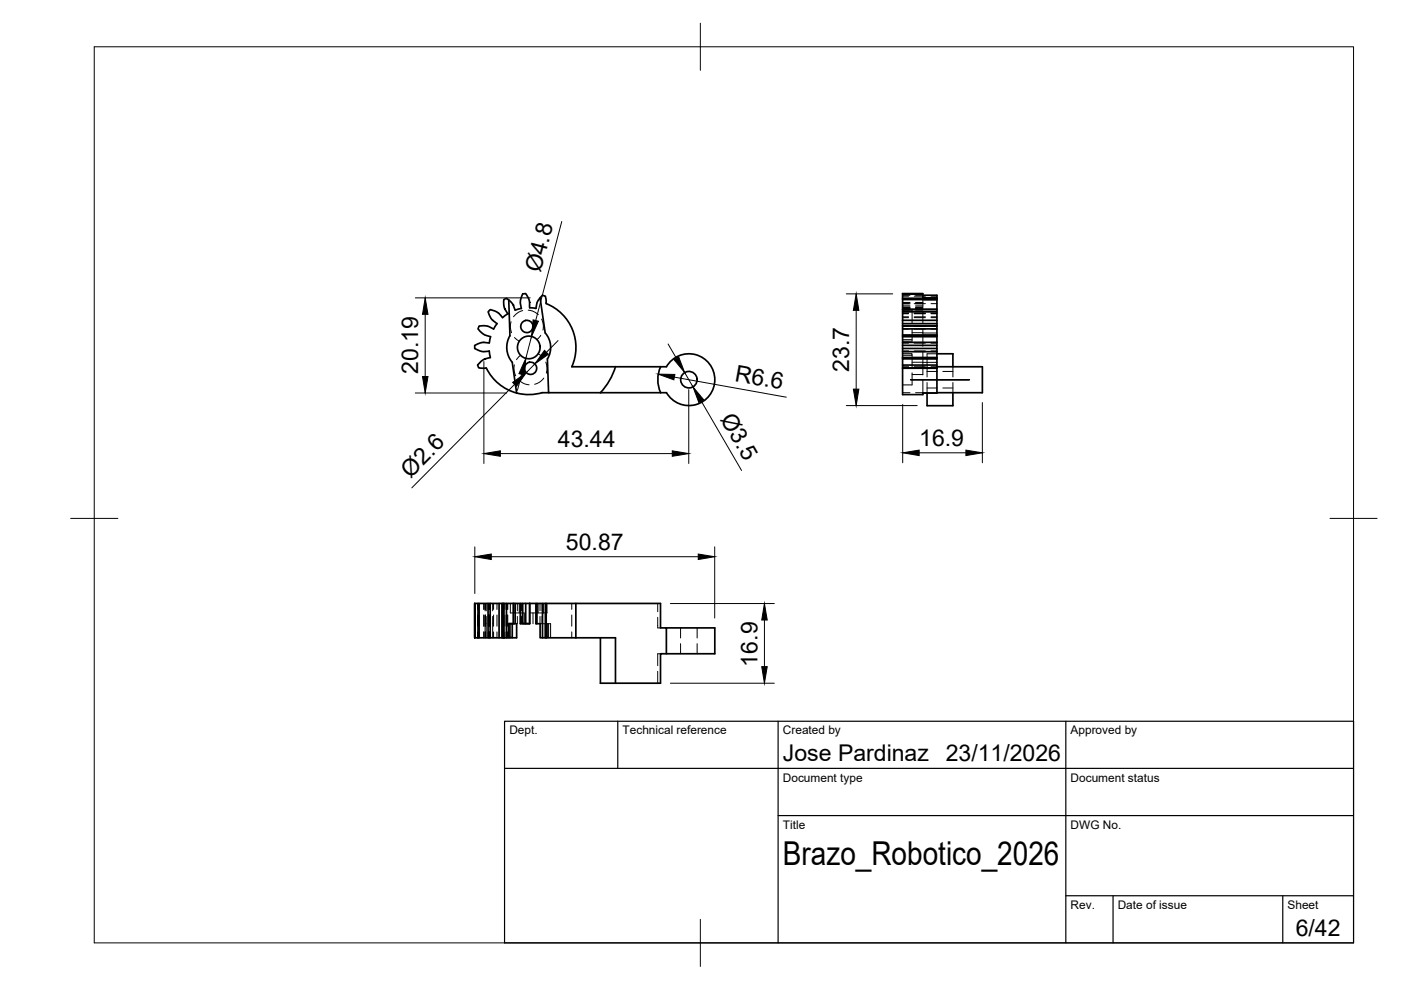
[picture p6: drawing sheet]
<svg xmlns="http://www.w3.org/2000/svg" width="297mm" height="210mm" viewBox="0 0 297 210" stroke-linecap="round" stroke-linejoin="round" font-family="sans-serif">
<!-- layer: Visible -->
<g fill="none" stroke="#000" stroke-width=".36">
<path d="M103.9 75.8l-1.3 .4-1.3 1.2 .2 .6h1.6a10.2 10.2 0 0 0 6.5 5.3M104.6 69.8l-1.3-.7h-1.7l-.3 .6 .8 .8 .8 .6 1.1 .3-.3 1.3-1.5-.1-1.6 .6v.7l1 .4 .8 .3 1.3-.2 .3 1.4M105.4 68.6l-1.2-1-.7-1.5 .4-.4 1.1 .3 .8 .5 .8 .8 1.1-.8-.7-1-.2-.8v-1.2l.6-.3 .5 .4 .2 7.6a4.9 4.9 0 0 0 .5 5.6l.9 6.5M105.4 68.6l-.7 1.2M107.9 63.6l.8 .9 .5 1.3 1.4-.4M114.5 63.2l-.6 .9-.3 1.3-1.3-.1v-1.3l-.3-.8-.5-1-.7 .1-.5 1.6 .2 1.5M114.7 62.9l.3-.3 .6 .2 .2 1.6a10 10 0 0 1 5.4 13.4h20.1a5.5 5.5 0 0 1 8.3-1.5 5.5 5.5 0 0 1 0 8.4 5.5 5.5 0 0 1-8.3-1.5l-25 .1-.2-7.2a4.6 4.6 0 0 0-.5-5.5l-1.1-7.4zM130.5 77.8a14 14 0 0 1-3.2 5.5M140.1 77.8a6.6 6.6 0 0 0 0 5.4M191.4 77.4h7.2v.6h-7.2zM191.4 78v.1M191.4 76.1v1.3"/>
<path d="M191.4 67.9v8.2M191.4 62.3l4.3-.1h-4.3v5.7M191.4 78.1v5.6h4.3v-.4h2.9v-5.2M191.4 73.2h7.2v.7h-7.2M191.4 76.1h7.2M191.4 67.9h7.2M191.4 69.1h7.2M191.4 69.7h7.2M191.4 71.1h7.2M191.4 65.7h7.2M191.4 66.1h7.2M191.4 63.2h7.2"/>
<path d="M191.4 63.5h7.2M191.4 65.6h7.2M191.4 75.9h7.2M191.4 75.8h7.2M191.4 71.4h7.2M191.4 68.6h7.2M191.4 78.1h7.2M191.4 72.6h7.2M191.4 74.6h7.2M195.7 62.3v.9M195.7 63.2h2.9M195.7 62.6h2.9v.6"/>
<path d="M198.6 77.8h9.7v5.5h-9.7M198.6 78v.1M198.6 72.6v.6M198.6 63.2v9.4M198.6 73.9v3.5M198.6 75h3.4v2.8M114.9 83.3h1.4M114.9 83.3a10 10 0 0 1-5.3 0M202 83.3v2.7h-5.4v-2.7M100.6 127.9h8.2M100.6 135.2v-7.3v7.3h.7M101.3 127.9v7.3"/>
<path d="M101.6 127.9v7.3M103.5 127.9v7.3M103.9 127.9v7.3M105.8 127.9v7.3M106.4 127.9v7.3M106.5 127.9v7.3h-5.2M106.7 135.2h.3M106.8 127.9v7.3h2.7v-3M107.4 127.9v7.3M108.1 132.2v3M108.6 132.2v3M108.8 127.9h3.5"/>
<path d="M108.8 127.9v4.3M109 132.2h-1.2M109.2 127.9v4.3h-1.3v3M110.3 127.9v4.3h.5M110.8 127.9v4.3h.7v-4.3M112.1 132.2h-1.1M112.3 127.9h27.7v5.2h1.3v5.5h-1.3v6.3h-12.7v-9.7M112.3 127.9v4.3h-.8M112.3 127.9v4.3M113.6 127.9v4.3h.9v3h.5M113.8 127.9v4.3M115 127.9v7.3h.6v-7.3"/>
<path d="M115.6 135.2h.2M115.8 135.2h6.3M115.8 127.9v7.3M122.1 135.2h8.4v9.7M122.1 127.9v7.3M141.3 133.1h10.3v5.5h-10.3"/>
<circle cx="111.7" cy="69.2" r="1.3"/>
<circle cx="112.1" cy="73.7" r="2.4"/>
<circle cx="112.5" cy="78.1" r="1.3"/>
<circle cx="146.1" cy="80.5" r="1.75"/>
</g>
<!-- layer: Hidden -->
<g fill="none" stroke="#000" stroke-width=".21">
<path d="M102.8 76.1h.1M104.5 67.9h.1M108.4 68.2l-.2 1.1 .3 1.2M108.8 64.7h.1M109.1 77.4l-.1 1.2 .3 1.1M109.1 71.6l1 .7M110.3 75.3l-.8 1M110.8 65.8a3.4 3.4 0 0 0-1.9 1.4M112 65.8a3.4 3.4 0 0 1 2.1 .9M112.3 64.1h.1M114.1 75l1 .8M114.7 71.1l-.9 .9"/>
<path d="M114.8 67.7l.4 1-.1 1.3M115.7 76.8l.3 1.2-.2 1.1M191.4 76.1h.1M191.4 67.9h.1M191.4 65.7h2v2.7M191.4 75h2v.3h-2M191.4 78.1h1.2M191.4 72.6h1.2M191.4 66.5h1.2M191.4 62.8h1.2M191.4 62.6h1.5M191.4 64.1h1.5"/>
<path d="M191.4 64.3h1.5M191.4 65.4h1.5M191.4 65.3h1.5M191.4 65.1h1.5M191.4 65.2h1.5M191.4 64.4h1.2M191.4 77.8h1.2M191.4 78h1.5M191.4 74.4h1.2M191.4 74.5h1.2M191.4 74.6h1.2M191.4 72.7h1.2"/>
<path d="M191.4 69.2h1.2M191.4 69.8h1.2M191.4 65.8h1.5M191.4 64.7h1.5M191.4 67.3h1.2M191.4 66.4h1.2M191.4 67.2h1.2M191.4 72h2M193.4 69.6v2.7h-2M193.4 79.1v2.5h-2M193.4 75.3v2.6M193.4 76.8h5.2"/>
<path d="M193.4 76.1h5.2M193.4 79.4h2.3M193.4 70.5h2.3M193.4 67.9h2.3M193.4 71.3h2.3M193.8 78.1h2.4M193.8 72.6h2.4M193.8 66.5h2.4M193.8 62.8h2.4M193.8 64.4h2.4M193.8 77.8h2.4M193.8 74.4h2.4"/>
<path d="M193.8 74.5h2.4M193.8 74.6h2.4M193.8 72.7h2.4M193.8 69.2h2.4M193.8 69.8h2.4M193.8 67.3h2.4M193.8 66.4h2.4M193.8 67.2h2.4M194.1 62.6h1.6M194.1 64.1h1.6M194.1 64.3h1.6M194.1 65.4h1.6"/>
<path d="M194.1 65.3h1.6M194.1 65.2h1.6M194.1 78h4.5M194.1 65.8h1.6M194.1 64.7h1.6M195.7 63.2v1.8l-1.6 .1M195.7 69.8v3.6M195.7 74.6v4.9M195.7 70.6h2.9M195.7 71.2h2.9M195.7 66.2v2.4M195.7 63.6h2.9"/>
<path d="M196.6 78.8h2.1M197.4 78.1h1.2M197.4 72.6h1.2M197.4 66.5h1.2M197.4 62.8h1.2M197.4 64.4h1.2M197.4 77.8h1.2M197.4 74.4h1.2M197.4 74.5h1.2M197.4 74.6h1.2M197.4 72.7h1.2M197.4 69.2h1.2"/>
<path d="M197.4 69.8h1.2M197.4 67.3h1.2M197.4 66.4h1.2M197.4 67.2h1.2M198.6 75h-2v4.9M199.9 78.8h2.1M202 77.8v2.1M110 80.6l.3 .2a3.3 3.3 0 0 0 1.9 .8M115.3 80.2l-.2 .2a3.3 3.3 0 0 1-1.8 1.1M191.4 83.3h1.5M194.1 83.3h4.5M195.7 80.7v2.6"/>
<path d="M196.6 81.1v2.2M196.6 82.3h2.1M199.9 82.3h2.1M202 81.1v2.2M101.3 127.9v1.3M101.3 130.4v2.4M101.3 134v1.2M101.5 127.9v1.3M101.5 130.4v2.4M101.5 134v1.2M102.6 127.9v1.3M102.6 130.4v2.4"/>
<path d="M102.6 134v1.2M102.8 127.9v1.6M102.8 130.7v4.5M102.9 127.9v1.3M102.9 130.4v2.4M102.9 134v1.2M103.1 127.9v1.6M103.1 130.7v4.5M103.5 127.9v1.3M103.5 130.4v2.4M103.5 134v1.2M103.6 127.9v1.3"/>
<path d="M103.6 130.4v2.4M103.6 134v1.2M103.7 127.9v1.3M103.7 130.4v2.4M103.7 134v1.2M103.8 127.9v1.3M103.8 130.4v2.4M103.8 134v1.2M103.9 127.9v1.3M103.9 130.4v2.4M103.9 134v1.2M104 127.9v1.3"/>
<path d="M104 130.4v2.4M104 134v1.2M104.5 127.9v1.6M104.5 130.7v4.5M104.6 127.9v1.3M104.6 130.4v2.4M104.6 134v1.2M105.4 127.9v1.3M105.4 130.4v2.4M105.4 134v1.2M107.1 127.9v1.3M107.1 130.4v2.4"/>
<path d="M107.1 134v1.2M107.4 132.2h.5zM107.4 132.2v3M107.5 127.9v1.3M107.5 130.4v2.4M107.5 134v1.2M107.7 127.9v1.3M107.7 130.4v2.4M107.7 134v1.2M108.2 127.9v2.1h2.9M108.8 127.9h.1M109 127.9v2.1"/>
<path d="M109.7 127.9v1.6M109.7 130.7v1.5M110.1 127.9v2.1M110.3 127.9v1.6M110.3 130.7v1.5M110.3 127.9v2.1M110.4 130v2.2M110.5 127.9v1.6M110.5 130.7v1.5M111.2 130v2.2M112.3 127.9v1.6M112.3 130.7v1.5"/>
<path d="M112.3 127.9h.1M112.3 130h2.9M113 130v2.2M113.8 130v2.2M113.8 127.9v2.1M114.1 127.9v2.1M114.5 130.7v1.5h2.2v3M114.5 127.9v1.6M114.9 127.9v1.6M114.9 130.7v1.5M115.2 127.9v2.1M115.6 132.2v3"/>
<path d="M115.8 127.9v1.3M115.8 130.4v2.4M115.8 134v1.2M116 127.9v2.1h-.8M116.1 132.2v3M116.3 132.2v3M121.2 127.9v1.3M121.2 130.4v2.4M121.2 134v1.2M139.4 130.9v2.2h.6M139.4 127.9v1.8M140 138.6h-.6v2.5"/>
<path d="M144.3 133.1v2.2M144.3 136.5v2.1M147.8 133.1v2.2M147.8 136.5v2.1M139.4 142.3v2.6"/>
</g>
<!-- layer: BORDER -->
<path d="M20 9.9h267v190h-267zM148.5 4.9v10M15 109.9h10M282 109.9h10M148.5 194.9v10" fill="none" stroke="#000" stroke-width=".21"/>
<!-- layer: TITLEBLOCK -->
<path d="M107 152.9h180v47h-180zM131 152.9v10M165 152.9v47M226 152.9v47M107 162.9h180M165 172.9h122M226 189.9h61M236 189.9v10M272 189.9v10" fill="none" stroke="#000" stroke-width=".25"/>
<!-- layer: Smart Centers -->
<path d="M205.5 80.5h-12.4h12.5" fill="none" stroke="#000" stroke-width=".21"/>
<!-- layer: FD_Dimensions -->
<g fill="none" stroke="#000" stroke-width=".21">
<path d="M119.1 47l-5.5 21M88.1 63.2h24.3M90.1 66.6v13.2M102.6 76.7v21.6M110.6 79.4l-.9 3.4M112.7 71.3l-1.2 4.7M113.4 77.2l-1.8 1.8M118.3 72.2l-2.4 2.5M141.6 72.9l1.8 3.1M143 80l23.7 4.2M145.2 79l1.7 3M179.4 62.3h9.9"/>
<path d="M181.5 65.8v16.7M88.1 83.3h19.3M106.1 96.2h36.4M109.1 81.5l-21.8 21.9M146 82.6v15.7M148.7 85l8.5 14.8M179.4 86h15.1M191.4 85.8v12.3M194.9 96h9.9M208.3 85.4v12.7M100.7 115.9v9.9M104.2 118h43.8"/>
<path d="M151.5 115.9v15.1M142.1 128h22.1M162.1 131.5v9.8M142.1 144.9h22.1"/>
</g>
<g fill="#000" stroke="#000" stroke-width=".21">
<path d="M89.6 79.8h1.1l-.6 3.5zM90.1 63.2l.6 3.4h-1.1zM111.5 76l-.3 3.5-1.2-.3zM113 67.8l1.2 .3-1.5 3.2zM115.4 74.3l.9 .8-2.9 2.1zM139.5 79.3l3.6 .1-.2 1.1zM142.9 76.3l1-.6 1.3 3.3zM181.5 62.3l.6 3.5h-1.2zM102.6 96.2l3.5-.6v1.1zM108.7 81.1l2.9-2.1-2.1 2.9zM142.5 95.6l3.5 .6-3.5 .5zM146.9 82l2.3 2.7-1 .6z"/>
<path d="M180.9 82.5h1.2l-.6 3.5zM191.4 96l3.5-.6v1.2zM204.8 95.4l3.5 .6-3.5 .6zM100.7 118l3.5-.5v1.1zM148 117.5l3.5 .5-3.5 .6zM162.1 128l.6 3.5h-1.2zM161.5 141.3h1.2l-.6 3.6z"/>
</g>
<text font-size="7" x="166" y="183.4">Brazo_Robotico_2026</text>
<g font-size="4.9">
<text x="114.6" y="58" transform="rotate(-75 114.6 58)">Ø4.8</text>
<text x="88.7" y="79.3" transform="rotate(-90 88.7 79.3)">20.19</text>
<text x="155.6" y="80.7" transform="rotate(10 155.6 80.7)">R6.6</text>
<text x="180.1" y="78.9" transform="rotate(-90 180.1 78.9)">23.7</text>
<text x="152.6" y="88.8" transform="rotate(60 152.6 88.8)">Ø3.5</text>
<text x="118.3" y="94.7">43.44</text>
<text x="194.9" y="94.5">16.9</text>
<text x="87.1" y="101.5" transform="rotate(-45 87.1 101.5)">Ø2.6</text>
<text x="120" y="116.6">50.87</text>
<text x="160.6" y="141.3" transform="rotate(-90 160.6 141.3)">16.9</text>
<text x="166" y="161.4">Jose Pardinaz</text>
<text x="200.5" y="161.4">23/11/2026</text>
<text x="274.7" y="198.6">6/42</text>
</g>
<g font-size="2.5">
<text x="108" y="155.7">Dept.</text>
<text x="132" y="155.7">Technical reference</text>
<text x="166" y="155.7">Created by</text>
<text x="227" y="155.7">Approved by</text>
<text x="166" y="165.7">Document type</text>
<text x="227" y="165.7">Document status</text>
<text x="166" y="175.7">Title</text>
<text x="227" y="175.7">DWG No.</text>
<text x="227" y="192.7">Rev.</text>
<text x="237" y="192.7">Date of issue</text>
<text x="273" y="192.7">Sheet</text>
</g>
</svg>
